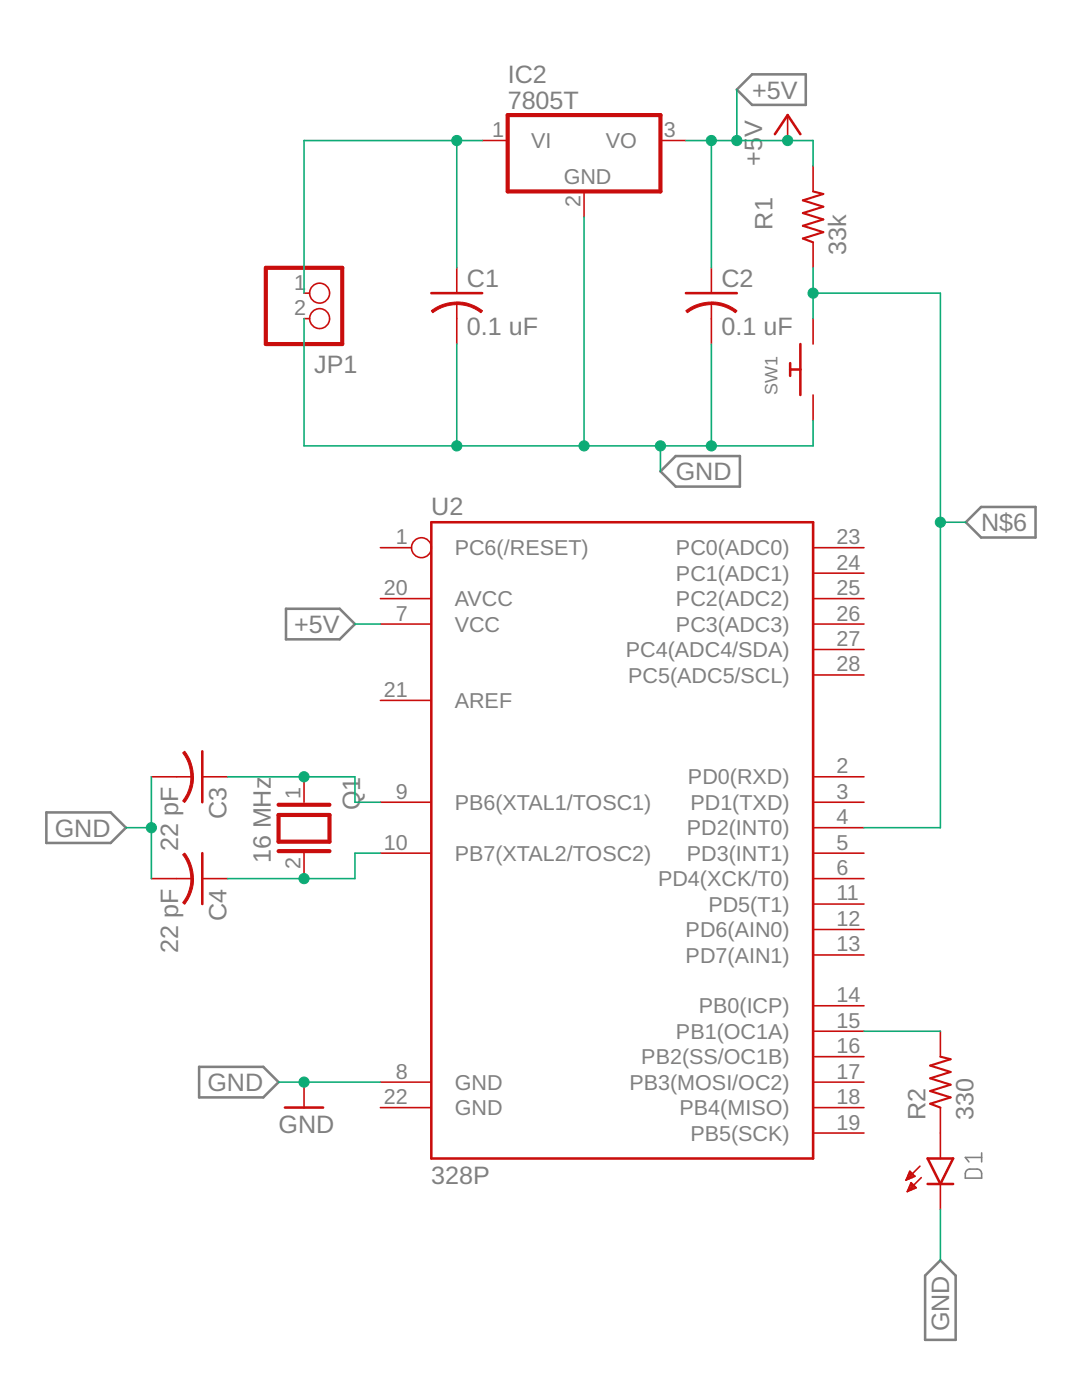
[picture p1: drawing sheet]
<svg xmlns="http://www.w3.org/2000/svg" width="216mm" height="279mm" viewBox="0 0 216 279" stroke-linecap="round" stroke-linejoin="round" font-family="sans-serif">
<path d="M192.9 233.6l.6-.3h1.7l.4 .3a1.67 1.67 0 0 1 .3 1.5h-3.3a1.67 1.67 0 0 1 .3-1.5zM195.9 230.1v1.8M195.9 231h-3.3l.7 .9" fill="none" stroke="#808080" stroke-width=".32"/>
<path d="M150.1 14.8h10.7v6.1h-10.7l-3.1-3zM131.8 94.1l3-3.1h12.8v6.1h-12.8zM192.7 104.2l3.1-3h10.8v6.1h-10.8zM57.1 121.5h10.7l3 3-3 3.1h-10.7zM9.2 162.1h12.9l3 3.1-3 3h-12.9zM39.7 212.9h12.8l3.1 3.1-3.1 3h-12.8zM187.6 251.5l3.1 3.1v12.8h-6.1v-12.8z" fill="none" stroke="#808080" stroke-width=".51"/>
<path d="M101.3 23h30.5v15.2h-30.5zM53 53.4h15.3v15.3h-15.3zM55.6 162.6h10.1v5.4h-10.1zM55.6 169.9h10.1M55.6 160.6h10.1" fill="none" stroke="#c90d0c" stroke-width=".83"/>
<g fill="none" stroke="#c90d0c" stroke-width=".32">
<path d="M96.2 28h5.1M116.5 38.2v5.1M131.8 28h5.1M157.2 23v5M162.2 33.1v5.1M60.7 58.5h1.1M91.1 53.4v5.1M141.9 53.4v5.1M162.2 48.4v5M60.7 63.6h1.1M91.1 60.5v8.2M141.9 60.5v8.2"/>
<path d="M162.2 63.6v5.1M162.2 78.8v5.1M75.9 119.5h10.2M75.9 109.3h6.2M162.2 119.5h10.2M162.2 114.4h10.2M162.2 109.3h10.2M75.9 124.5h10.2M75.9 139.8h10.2M162.2 124.5h10.2M162.2 134.7h10.2M162.2 129.6h10.2"/>
<path d="M30.2 155h8.1M40.4 155h5M60.7 155v5.1M162.2 155h10.2M30.2 175.3h8.1M40.4 175.3h5M60.7 170.3v5M75.9 170.3h10.2M75.9 160.1h10.2M162.2 170.3h10.2M162.2 160.1h10.2M162.2 175.3h10.2"/>
<path d="M162.2 165.2h10.2M162.2 190.6h10.2M162.2 185.5h10.2M162.2 180.4h10.2M60.7 216v5M75.9 216h10.2M162.2 216h10.2M162.2 210.9h10.2M162.2 205.8h10.2M162.2 200.7h10.2M187.6 205.8v5.1M75.9 221h10.2"/>
<path d="M162.2 226.1h10.2M162.2 221h10.2M180.9 235.3h.5M181 235h1.1M181.1 237.7h.2M181.1 234.7h1.4M181.2 237.4h.7M181.3 234.4h.9M181.3 237.2h1.2M181.4 234.2h.6M181.4 236.9h1.3M181.5 233.9h.2"/>
<path d="M181.5 233.7l1.1 1.1-1.8 .7zM181.5 236.6h.9M181.7 236.3h.4M181.8 236.1h.1M181.8 236l-.8 1.8M181.8 236l1 1-1.8 .8M183.6 232.7l-2.8 2.8M183.8 235l-2.8 2.8M187.6 221v10.2M187.6 236.3v5.1"/>
<circle cx="63.8" cy="58.5" r="1.99"/>
<circle cx="63.8" cy="63.6" r="1.99"/>
<circle cx="84.1" cy="109.3" r="1.99"/>
</g>
<path d="M154.6 26.8l2.6-3.8 2.5 3.8M86.1 58.5h10.1M136.9 58.5h10.1M157.7 72.5v2.5M157.7 73.7h2M159.7 68.7v10.1M86.1 104.2h76.1v127h-76.1zM40.4 149.9v10.2M40.4 170.3v10.1M56.9 221h7.6M185.1 231.2h5.1l-2.6 5.1zM185.1 236.3h5.1" fill="none" stroke="#c90d0c" stroke-width=".51"/>
<g fill="#c90d0c" stroke="#c90d0c" stroke-width=".2">
<path d="M141.9 60.3a8.2 8.2 0 0 1 5.2 1.7l-.4 .4-1.9-1.1-1.4-.4-1.5-.1z" fill-rule="evenodd"/>
<path d="M136.8 62a8.4 8.4 0 0 1 5.1-1.7v.5l-1.4 .1-1.4 .4-1.9 1.1z" fill-rule="evenodd"/>
<path d="M91.1 60.3a8.3 8.3 0 0 1 5.2 1.7l-.3 .4-2-1.1-1.4-.4-1.5-.1z" fill-rule="evenodd"/>
<path d="M86.1 62a8.3 8.3 0 0 1 5-1.7v.5l-2.1 .3-1.4 .5-1.2 .8z" fill-rule="evenodd"/>
<path d="M38.1 155h.5a8.2 8.2 0 0 1-1.7 5.1l-.5-.2a7.8 7.8 0 0 0 1.7-4.9z" fill-rule="evenodd"/>
<path d="M36.4 150.2l.5-.3a8.4 8.4 0 0 1 1.7 5.1h-.5l-.2-1.4-.4-1.5z" fill-rule="evenodd"/>
<path d="M38.1 175.3h.5a8.2 8.2 0 0 1-1.7 5.2l-.5-.4a7.7 7.7 0 0 0 1.7-4.8z" fill-rule="evenodd"/>
<path d="M36.4 170.6l.5-.4a8.4 8.4 0 0 1 1.7 5.1h-.5l-.2-1.4-.4-1.4z" fill-rule="evenodd"/>
</g>
<path d="M162.2 38.2l2.1 .5-4.1 1.3 4.1 1.3-4.1 1.2 4.1 1.3-4.1 1.3 4.1 1.2-4.1 1.3 2 .8M187.6 210.9l2.1 .5-4.1 1.3 4.1 1.2-4.1 1.3 4.1 1.3-4.1 1.2 4.1 1.3-4.1 1.3 2 .7" fill="none" stroke="#c90d0c" stroke-width=".42"/>
<g fill="none" stroke="#0dab76" stroke-width=".32">
<path d="M147 17.9v10.1M91.1 28v25.4M96.2 28h-35.5v30.5M136.9 28h25.3v5.1M141.9 28v25.4M116.5 43.3v45.7M162.2 58.5h25.4v106.7h-15.2M162.2 53.4v10.2M60.7 63.6v25.4h101.5v-5.1M91.1 68.7v20.3M141.9 68.7v20.3M131.8 89v5.1"/>
<path d="M187.6 104.2h5.1M70.8 124.5h5.1M30.2 155v20.3M45.4 155h25.4v5.1h5.1M25.1 165.2h5.1M75.9 170.3h-5.1v5h-25.4M55.6 216h20.3M172.4 205.8h15.2M187.6 241.4v10.1"/>
</g>
<g fill="#0dab76" stroke="#0dab76" stroke-width=".2">
<circle cx="91.1" cy="28" r="1.02"/>
<circle cx="60.7" cy="216" r="1.02"/>
<circle cx="116.5" cy="89" r="1.02"/>
<circle cx="91.1" cy="89" r="1.02"/>
<circle cx="131.8" cy="89" r="1.02"/>
<circle cx="141.9" cy="89" r="1.02"/>
<circle cx="30.2" cy="165.2" r="1.02"/>
<circle cx="141.9" cy="28" r="1.02"/>
<circle cx="147" cy="28" r="1.02"/>
<circle cx="157.2" cy="28" r="1.02"/>
<circle cx="60.7" cy="175.3" r="1.02"/>
<circle cx="60.7" cy="155" r="1.02"/>
<circle cx="162.2" cy="58.5" r="1.02"/>
<circle cx="187.6" cy="104.2" r="1.02"/>
</g>
<g font-size="5" fill="#808080">
<text x="101.3" y="16.6">IC2</text>
<text x="101.3" y="21.7">7805T</text>
<text x="150.1" y="19.7">+5V</text>
<text x="152.1" y="27.4" transform="rotate(-90 152.1 27.4)">V</text>
<text x="152.1" y="33.1" transform="rotate(-90 152.1 33.1)">+5</text>
<text x="154.2" y="45.8" transform="rotate(-90 154.2 45.8)">R1</text>
<text x="168.9" y="50.9" transform="rotate(-90 168.9 50.9)">33k</text>
<text x="93.2" y="57.2">C1</text>
<text x="144" y="57.2">C2</text>
<text x="93.2" y="66.9">0.1 uF</text>
<text x="144" y="66.9">0.1 uF</text>
<text x="62.7" y="74.5">JP1</text>
<text x="134.8" y="95.8">GND</text>
<text x="86.1" y="102.7">U2</text>
<text x="195.8" y="106">N$6</text>
<text x="58.7" y="126.3">+5V</text>
<text x="71.8" y="161.7" transform="rotate(-90 71.8 161.7)">Q1</text>
<text x="10.9" y="167">GND</text>
<text x="45.2" y="163.5" transform="rotate(-90 45.2 163.5)">C3</text>
<text x="35.5" y="169.9" transform="rotate(-90 35.5 169.9)">22 pF</text>
<text x="54.1" y="172.3" transform="rotate(-90 54.1 172.3)">16 MHz</text>
<text x="45.2" y="183.8" transform="rotate(-90 45.2 183.8)">C4</text>
<text x="35.5" y="190.2" transform="rotate(-90 35.5 190.2)">22 pF</text>
<text x="41.4" y="217.7">GND</text>
<text x="55.6" y="226.1">GND</text>
<text x="184.6" y="223.6" transform="rotate(-90 184.6 223.6)">R2</text>
<text x="194.2" y="223.6" transform="rotate(-90 194.2 223.6)">330</text>
<text x="86.1" y="236.3">328P</text>
<text x="189.4" y="265.7" transform="rotate(-90 189.4 265.7)">GND</text>
</g>
<g font-size="4.3" fill="#808080">
<text x="98.2" y="27.3">1</text>
<text x="106" y="29.6">VI</text>
<text x="120.9" y="29.6">VO</text>
<text x="132.5" y="27.3">3</text>
<text x="112.5" y="36.7">GND</text>
<text x="115.8" y="41.3" transform="rotate(-90 115.8 41.3)">2</text>
<text x="58.7" y="57.8">1</text>
<text x="58.7" y="62.9">2</text>
<text x="79" y="108.6">1</text>
<text x="90.7" y="110.8">PC6(/RESET)</text>
<text x="134.9" y="110.8">PC0(ADC0)</text>
<text x="166.9" y="113.7">24</text>
<text x="166.9" y="108.6">23</text>
<text x="76.6" y="118.8">20</text>
<text x="134.9" y="115.9">PC1(ADC1)</text>
<text x="166.9" y="118.8">25</text>
<text x="79" y="123.8">7</text>
<text x="90.7" y="121">AVCC</text>
<text x="134.9" y="121">PC2(ADC2)</text>
<text x="166.9" y="123.8">26</text>
<text x="90.7" y="126.1">VCC</text>
<text x="124.9" y="131.1">PC4(ADC4/SDA)</text>
<text x="134.9" y="126.1">PC3(ADC3)</text>
<text x="166.9" y="128.9">27</text>
<text x="125.3" y="136.2">PC5(ADC5/SCL)</text>
<text x="166.9" y="134">28</text>
<text x="76.6" y="139.1">21</text>
<text x="90.7" y="141.3">AREF</text>
<text x="166.9" y="154.3">2</text>
<text x="60" y="159.4" transform="rotate(-90 60 159.4)">1</text>
<text x="79" y="159.4">9</text>
<text x="90.7" y="161.6">PB6(XTAL1/TOSC1)</text>
<text x="137.3" y="156.5">PD0(RXD)</text>
<text x="137.8" y="161.6">PD1(TXD)</text>
<text x="166.9" y="159.4">3</text>
<text x="137" y="166.7">PD2(INT0)</text>
<text x="166.9" y="164.5">4</text>
<text x="60" y="173.4" transform="rotate(-90 60 173.4)">2</text>
<text x="76.6" y="169.5">10</text>
<text x="90.7" y="171.8">PB7(XTAL2/TOSC2)</text>
<text x="137" y="171.8">PD3(INT1)</text>
<text x="166.9" y="169.5">5</text>
<text x="131.3" y="176.9">PD4(XCK/T0)</text>
<text x="166.9" y="179.7">11</text>
<text x="166.9" y="174.6">6</text>
<text x="141.3" y="181.9">PD5(T1)</text>
<text x="166.9" y="184.8">12</text>
<text x="136.8" y="187">PD6(AIN0)</text>
<text x="166.9" y="189.9">13</text>
<text x="136.8" y="192.1">PD7(AIN1)</text>
<text x="139.4" y="202.3">PB0(ICP)</text>
<text x="166.9" y="200">14</text>
<text x="134.9" y="207.3">PB1(OC1A)</text>
<text x="166.9" y="205.1">15</text>
<text x="79" y="215.3">8</text>
<text x="128" y="212.4">PB2(SS/OC1B)</text>
<text x="166.9" y="215.3">17</text>
<text x="166.9" y="210.2">16</text>
<text x="76.6" y="220.3">22</text>
<text x="90.7" y="217.5">GND</text>
<text x="125.6" y="217.5">PB3(MOSI/OC2)</text>
<text x="166.9" y="220.3">18</text>
<text x="90.7" y="222.6">GND</text>
<text x="135.6" y="222.6">PB4(MISO)</text>
<text x="137.8" y="227.7">PB5(SCK)</text>
<text x="166.9" y="225.4">19</text>
</g>
<text font-size="3.6" fill="#808080" x="155.1" y="78.8" transform="rotate(-90 155.1 78.8)">SW1</text>
</svg>
